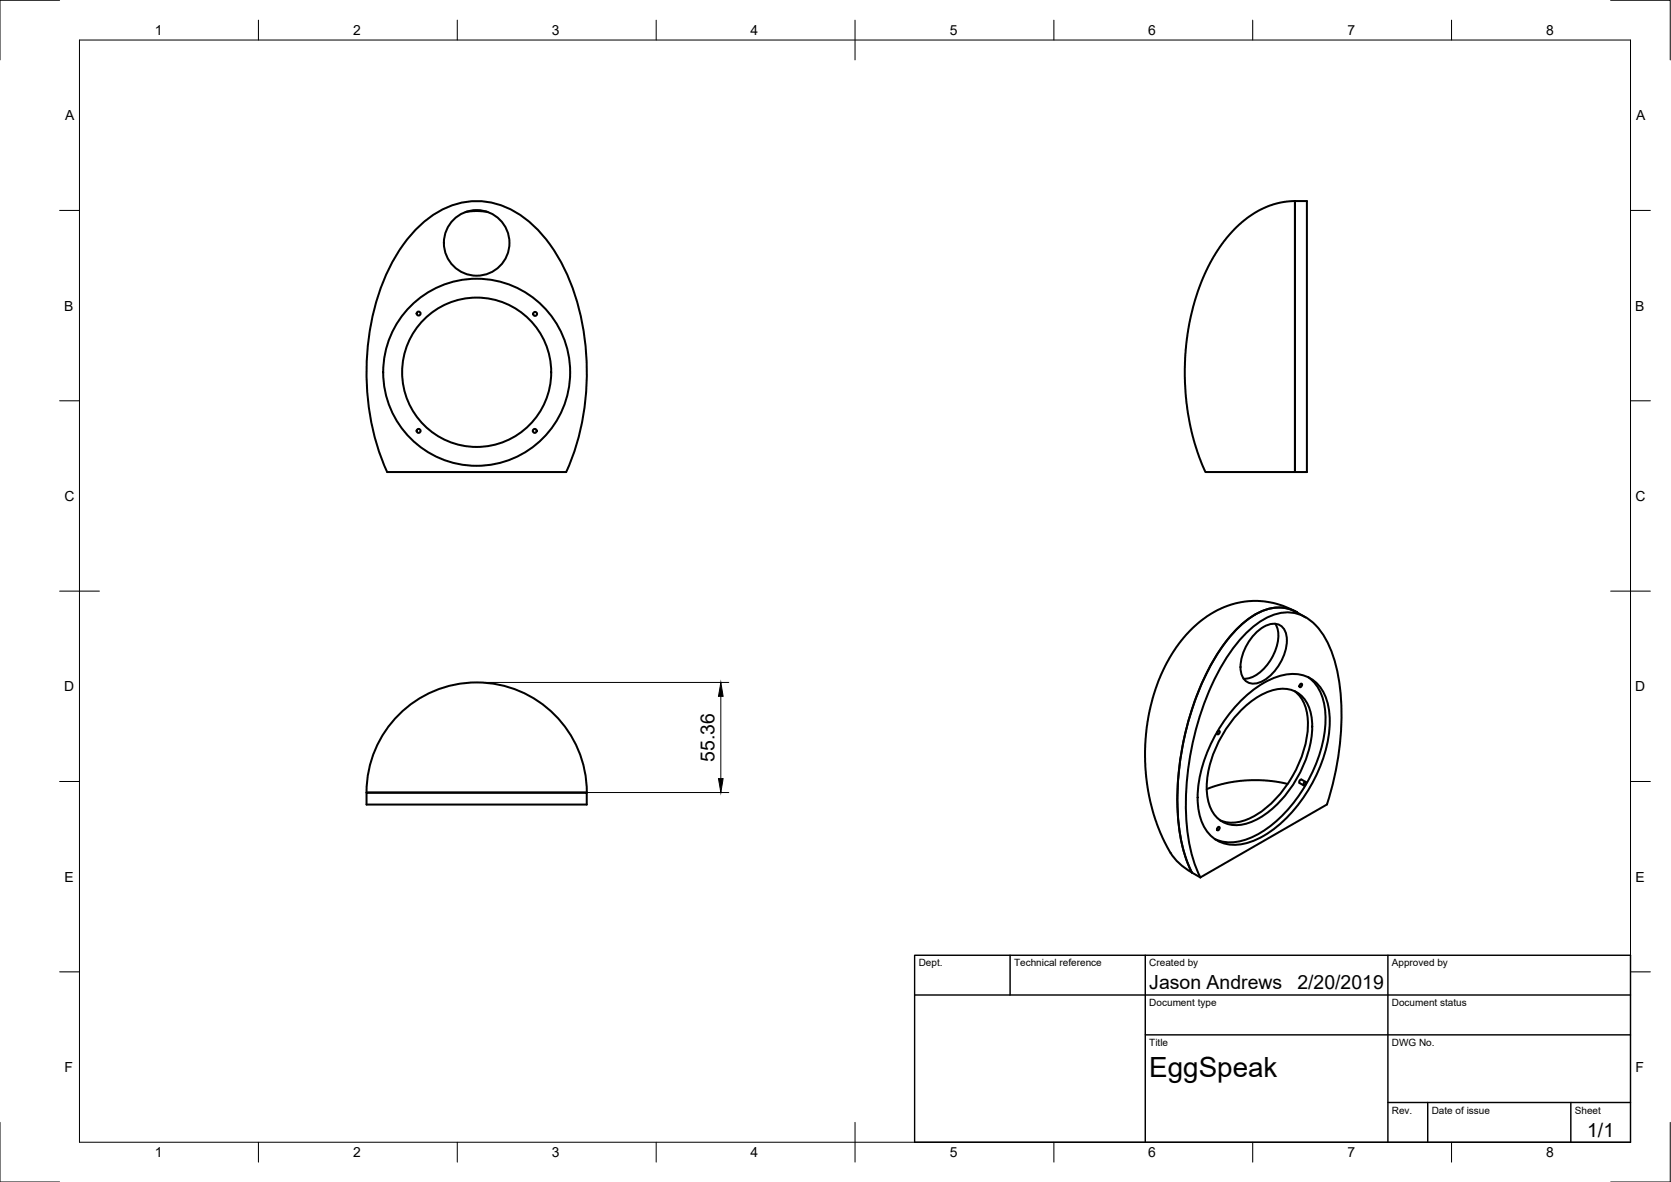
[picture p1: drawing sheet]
<svg xmlns="http://www.w3.org/2000/svg" width="420mm" height="297mm" viewBox="0 0 420 297" stroke-linecap="round" stroke-linejoin="round" font-family="sans-serif">
<!-- layer: Visible -->
<g fill="none" stroke="#000" stroke-width=".51">
<path d="M117 53.3l2.5-.3 3.2 .3M310.4 57.6l3.3-2.9 3.7-2.2 4-1.5 2.1-.3 2.1-.2v68.1h-22.5l-1.6-3.7-1.6-5.3-.7-3.1-.8-5-.5-7 .2-6.6 1-6.8 1.7-6.5 2.4-6.4 1.6-3.1 2-3.2zM325.6 50.5h3v68.1h-3zM142.4 118.6a63 63 0 0 0-.5-51.2 30.8 30.8 0 0 0-14.9-15.4 19.4 19.4 0 0 0-21.1 4.3 45.2 45.2 0 0 0-12.6 25 63.5 63.5 0 0 0 4 37.3h45M311.2 157.9a52.9 52.9 0 0 0-12.2 22.7 66.2 66.2 0 0 0-1.8 31.8 29.7 29.7 0 0 0 2.5 6.9 43.3 43.3 0 0 1-3.6-20.9 70 70 0 0 1 11.4-36.1 22.6 22.6 0 0 1 11.1-9.2 9.3 9.3 0 0 1 7.6 .8 10.3 10.3 0 0 0-10.9 .7l-2.7 2zM316.1 158.8a5.9 5.9 0 0 1 5.1-2 3.8 3.8 0 0 1 2.4 4.1 12.5 12.5 0 0 1-6.8 10.6 3.3 3.3 0 0 1-4.8-2.8 12.5 12.5 0 0 1 4.1-9.9zM320.6 156.7a7.9 7.9 0 0 1-.3 7.7 10.1 10.1 0 0 1-6.9 6.2h-.7M328.3 155.2l-4.7-2.5-4.1-1.3-2-.3-2.5-.1-2.2 .2-2.5 .5-4.1 1.6-2.8 1.6-1.7 1.3-3.5 3.4-3 3.9-2.5 4.5-2.1 5.2-1.7 5.9-.8 6.5-.1 6.8 .6 6.1 1.4 6 2.2 5.8a19.1 19.1 0 0 0 6 8l1.5 1M311.8 178.8a16.9 16.9 0 0 1 10.4-5.7 7.1 7.1 0 0 1 7.4 6.4 24.6 24.6 0 0 1-4 16.9 23.9 23.9 0 0 1-11.8 10.4 7.3 7.3 0 0 1-10.1-5.8 24.6 24.6 0 0 1 4-17l1.9-2.7zM312.2 175.9a21.4 21.4 0 0 1 11.7-6.5 8.7 8.7 0 0 1 9.8 6.8 27.5 27.5 0 0 1-2.9 18.9 33.8 33.8 0 0 1-14.7 15.8 10.2 10.2 0 0 1-11.6-.8 13.9 13.9 0 0 1-3.3-11.4 38 38 0 0 1 11-22.8zM325.5 173.7a10 10 0 0 1 3.4 8.7 29.5 29.5 0 0 1-12.9 22.3 10 10 0 0 1-9.2 1.4M326.9 172l.3-.2 .2 .2-.2 .5-.3 .2-.2-.2z"/>
<path d="M328.9 170.2a11.9 11.9 0 0 1 4.4 10 36.5 36.5 0 0 1-16.9 29.4 11.9 11.9 0 0 1-10.9 1.3M92.2 199.2h55.3v3h-55.3zM99.6 180.3a27.6 27.6 0 0 1 30.3-6.9 27.6 27.6 0 0 1 17.5 25.8h-55.1a26.7 26.7 0 0 1 7.3-18.9zM306.2 183.9l.3-.2 .2 .2-.2 .5-.3 .2-.2-.3zM323.8 197l-5-.8-5.9-.1-4.9 .8-4.6 1.4M327.9 196.7l.4-.2 .1 .2-.2 .5-.3 .2-.2-.3zM328.3 196.5l-1-.6-.5 .3v.6l1 .6M299.7 219.3l2.1 1.2 31.8-18.3a68.5 68.5 0 0 0 2.8-32.7 24.6 24.6 0 0 0-5.6-12.4 10 10 0 0 0-13.1-1.4 31.5 31.5 0 0 0-10.7 11.9 71.1 71.1 0 0 0-8.1 43.9 32.5 32.5 0 0 0 2.9 9M306.2 208l.3-.2 .2 .2-.2 .5-.3 .2-.2-.3z"/>
<circle cx="105.3" cy="78.8" r=".5"/>
<circle cx="119.9" cy="61" r="8.2"/>
<circle cx="134.5" cy="78.9" r=".5"/>
<circle cx="119.8" cy="93.6" r="18.8"/>
<circle cx="119.9" cy="93.6" r="23.5"/>
<circle cx="105.3" cy="108.3" r=".5"/>
<circle cx="134.5" cy="108.3" r=".5"/>
</g>
<!-- layer: Border -->
<g fill="none" stroke="#000" stroke-width=".25">
<path d="M15 .1h-15v15M20 10.1h390v276.9h-390zM65 5.1v5M115 5.1v5M165 5.1v5M215 5.1v10M265 5.1v5M315 5.1v5M365 5.1v5M405 .1h15v15M15 52.9h5M410 52.9h5"/>
<path d="M15 100.7h5M410 100.7h5M15 148.6h10M405 148.6h10M15 196.4h5M410 196.4h5M15 244.2h5M410 244.2h5M0 282.1v14.9h15M65 287v5M115 287v5M165 287v5"/>
<path d="M215 282.1v9.9M265 287v5M315 287v5M365 287v5M420 282.1v14.9h-15"/>
</g>
<!-- layer: TitleBlock -->
<path d="M230 240.1h180v46.9h-180zM230 250h180M254 240.1v9.9M288 240.1v46.9M349 240.1v46.9M288 260.1h122M349 277.1h61M359 277.1v9.9M395 277.1v9.9" fill="none" stroke="#000" stroke-width=".36"/>
<!-- layer: Dimensions -->
<path d="M121.9 171.5h61.3M181.3 175v20.7M121.9 199.2h61.3" fill="none" stroke="#000" stroke-width=".25"/>
<path d="M181.3 171.5l.5 3.5h-1.1zM180.7 195.7h1.1l-.5 3.5z" fill="#000" stroke="#000" stroke-width=".25"/>
<text font-size="7" x="289" y="270.6">EggSpeak</text>
<g font-size="4.9">
<text x="179.7" y="191.4" transform="rotate(-90 179.7 191.4)">55.36</text>
<text x="289" y="248.5">Jason Andrews</text>
<text x="326.2" y="248.5">2/20/2019</text>
<text x="399.1" y="285.7">1/1</text>
</g>
<g font-size="3.5">
<text x="39" y="8.8">1</text>
<text x="88.8" y="8.8">2</text>
<text x="138.8" y="8.8">3</text>
<text x="188.7" y="8.8">4</text>
<text x="238.8" y="8.8">5</text>
<text x="288.7" y="8.8">6</text>
<text x="338.8" y="8.8">7</text>
<text x="388.8" y="8.8">8</text>
<text x="16.4" y="30.2">A</text>
<text x="411.4" y="30.2">A</text>
<text x="16.2" y="78">B</text>
<text x="411.2" y="78">B</text>
<text x="16.2" y="125.9">C</text>
<text x="411.2" y="125.9">C</text>
<text x="16.2" y="173.7">D</text>
<text x="411.2" y="173.7">D</text>
<text x="16.2" y="221.6">E</text>
<text x="411.2" y="221.6">E</text>
<text x="16.2" y="269.4">F</text>
<text x="411.2" y="269.4">F</text>
<text x="39" y="290.8">1</text>
<text x="88.8" y="290.8">2</text>
<text x="138.8" y="290.8">3</text>
<text x="188.7" y="290.8">4</text>
<text x="238.8" y="290.8">5</text>
<text x="288.7" y="290.8">6</text>
<text x="338.8" y="290.8">7</text>
<text x="388.8" y="290.8">8</text>
</g>
<g font-size="2.5">
<text x="231" y="242.9">Dept.</text>
<text x="255" y="242.9">Technical reference</text>
<text x="289" y="242.9">Created by</text>
<text x="350" y="242.9">Approved by</text>
<text x="289" y="252.8">Document type</text>
<text x="350" y="252.8">Document status</text>
<text x="289" y="262.9">Title</text>
<text x="350" y="262.9">DWG No.</text>
<text x="350" y="279.9">Rev.</text>
<text x="360" y="279.9">Date of issue</text>
<text x="396" y="279.9">Sheet</text>
</g>
</svg>
